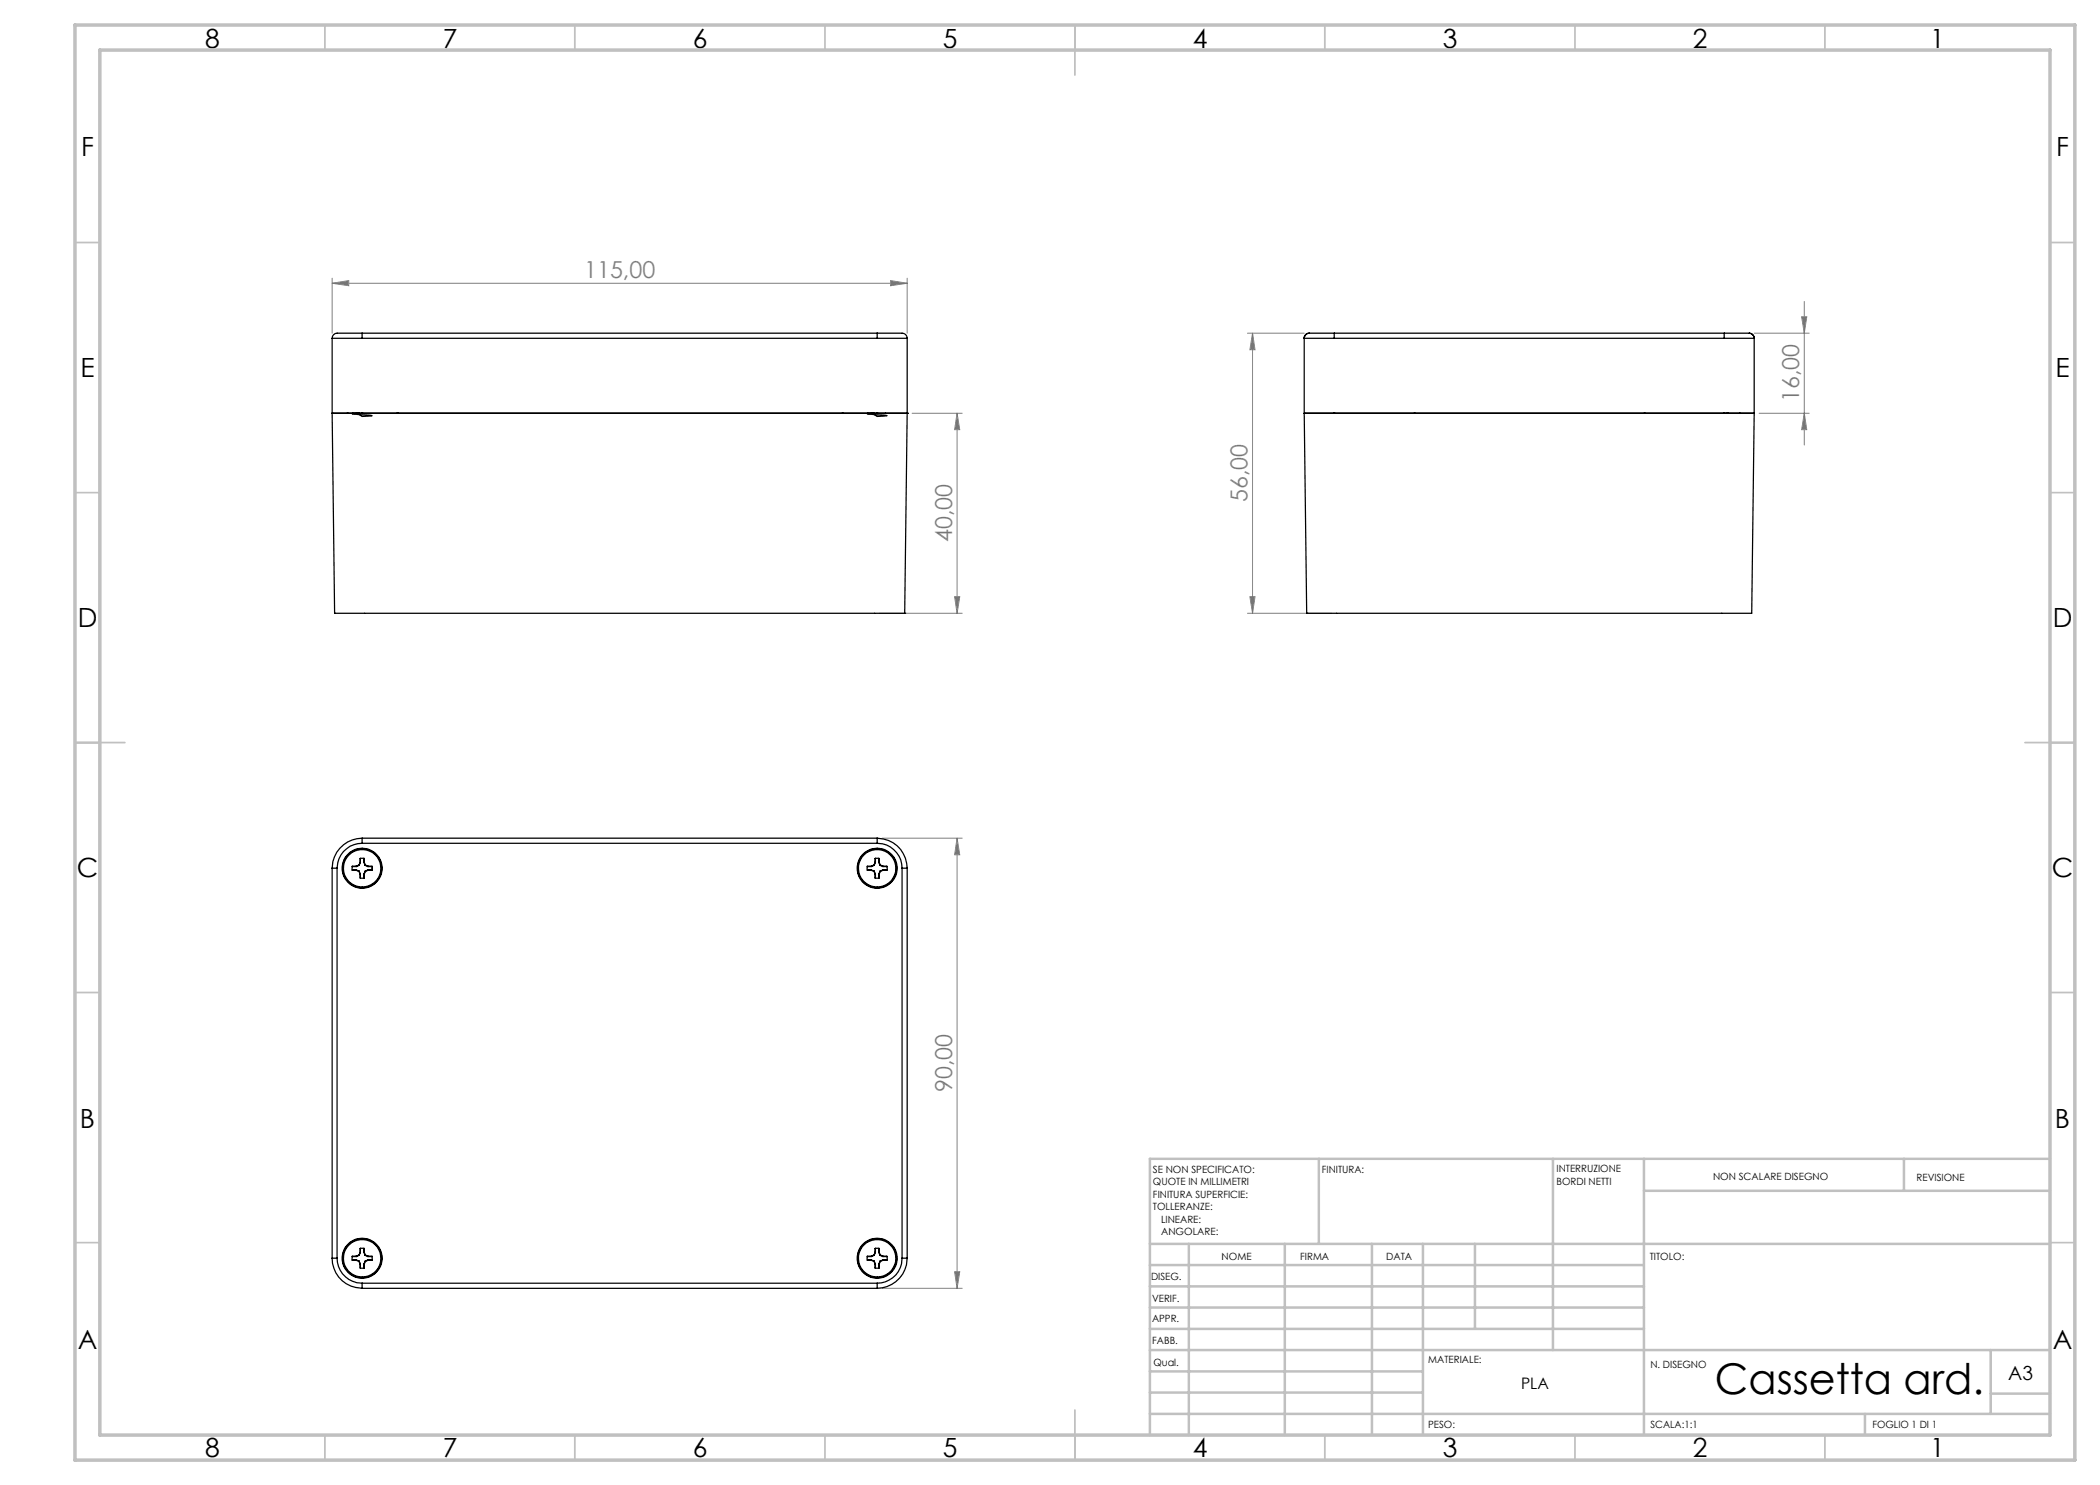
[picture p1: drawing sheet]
<svg xmlns="http://www.w3.org/2000/svg" width="420mm" height="297mm" viewBox="0 0 420 297" stroke-linecap="round" stroke-linejoin="round" font-family="sans-serif">
<g fill="none" stroke="#808080" stroke-width=".2">
<path d="M66.4 56.7l3.3-.6v1zM66.4 55.6v11M66.4 56.7h115M178.1 56.1l3.3 .6-3.3 .4zM181.4 55.6v11M249.5 66.6h11.3M250.5 66.6l.5 3.4h-1zM250.5 66.6v56.1M350.8 66.6h11M360.3 63.4h1.1l-.5 3.2zM360.9 60.3v28.7M182.4 82.7h10"/>
<path d="M191.4 82.7l.5 3.2h-1zM191.4 82.7v40M351.8 82.7h10M360.9 82.7l.5 3.2h-1.1zM190.9 119.3h1l-.5 3.4zM250 119.3h1l-.5 3.4zM175.9 122.7h16.5M249.5 122.7h16.8M176.4 167.6h16M191.4 167.6l.5 3.4h-1zM191.4 167.6v90.1M176.4 257.7h16"/>
<path d="M190.9 254.3h1l-.5 3.4z"/>
</g>
<g fill="none" stroke="#c0c0c0" stroke-width=".35">
<path d="M65 5v5M115 5v5M165 5v5M215 5v10M265 5v5M315 5v5M365 5v5M15 48.5h5M410 48.5h5M15 98.5h5M410 98.5h5M15 148.5h10"/>
<path d="M405 148.5h10M15 198.5h5M410 198.5h5M15 248.5h5M410 248.5h5M65 287v5M115 287v5M165 287v5M215 282v10M265 287v5M315 287v5M365 287v5"/>
</g>
<g fill="none" stroke="#c0c0c0" stroke-width=".5">
<path d="M263.8 231.8v17M310.6 231.8v38.2M328.8 231.8v55.2M328.8 238.2h81.2M380.8 231.8v6.4M410 231.8h-180v55.2M230 248.8h180M230 257.3h98.8M230 253h98.8M237.8 248.8v38.2M257 248.8v38.2M274.4 248.8v38.2"/>
<path d="M284.6 248.8v38.2M295 248.8v17M230 265.8h98.8M230 261.5h98.8M230 278.5h54.6M230 274.3h54.6M230 270h180M398.1 270v12.8M398.1 278.7h11.9M230 282.8h180M373 282.8v4.2"/>
</g>
<path d="M15 5h400v287h-400zM20 10h390v277h-390z" fill="none" stroke="#c0c0c0" stroke-width=".7"/>
<g fill="#808080">
<path d="M360.9 82.7l.5 3.2h-1.1zM360.3 63.4h1.1l-.5 3.2z"/>
<path d="M191.4 167.6l.5 3.4h-1zM190.9 254.3h1l-.5 3.4zM191.4 82.7l.5 3.2h-1zM190.9 119.3h1l-.5 3.4zM250.5 66.6l.5 3.4h-1zM250 119.3h1l-.5 3.4z"/>
<path d="M66.4 56.7l3.3-.6v1zM178.1 56.1l3.3 .6-3.3 .4z"/>
</g>
<g fill="none" stroke="#000" stroke-width=".25">
<path d="M66.4 67.7v15M66.4 67.7h6M72.4 66.6h-3.3a3.2 3.2 0 0 0-2.4 .4l-.3 .7M72.4 66.6v1.1M72.4 67.7h103M72.4 66.6h103M175.4 67.7h6M175.4 66.6v1.1M175.4 66.6h3.1a3.7 3.7 0 0 1 2.7 .4l.2 .7M181.4 67.7v15M260.8 67.7v15M260.8 67.7h6"/>
<path d="M266.8 66.6h-3.3a3.2 3.2 0 0 0-2.4 .4l-.3 .7M266.8 67.7h78M266.8 66.6h78M266.8 66.6v1.1M344.8 66.6h3.1a3.7 3.7 0 0 1 2.7 .4l.2 .7M344.8 67.7h6M344.8 66.6v1.1M350.8 67.7v15M66.4 82.7h.1M66.4 82.7l.5 40M66.4 82.7h115M69.4 82.7h.1"/>
<path d="M70.5 82.6v.1M70.6 82.7h.1M71.9 82.6l-1.5 .2 4 .3-2 .2-.9-.6M72.3 82.7h.3M79.4 82.7h.1M168.4 82.7h.1M173.5 82.6v.1M174.8 82.6l-1.4 .2 4 .3-2 .2-.8-.6M175.3 82.7h.3M177.1 82.6v.1M181.4 82.7l-.5 40M181.4 82.7h.1"/>
<path d="M260.8 82.7l.5 40M260.8 82.7h90M260.8 82.7h.1M266.7 82.7h.3M282.8 82.7h.1M328.8 82.7h.1M344.7 82.7h.3M345.7 82.6l-.4 .1M347.8 82.7h.1M350.8 82.7l-.5 40h-89M66.9 122.7h.1M66.9 122.7h114"/>
<path d="M180.9 122.7h.1M261.3 122.7h.1M66.4 173.6h1M66.4 173.6v78M67.4 173.6v78M70.4 174h.9M70.4 173.3h.9M71.2 173.2h-.8v.3v.6h.8M71.2 174.1l.6 .2M71.2 173.2l.1 .1M71.3 174l-.1 .1M71.3 174l.5 .2"/>
<path d="M71.8 173l-.6 .2M71.8 174.3l.2 .5M71.8 173v.1M71.8 174.2v.1M71.8 174.2l.3 .6M71.8 173.1l-.5 .2M72 171.7h.8v.8M72 174.8l.1 .8h.7v-.8M72 174.8h.1M72 172.5l-.2 .5M72 172.5h.1M72.1 171.7v.8"/>
<path d="M72.1 172.5l-.3 .6M72.4 167.6a6.1 6.1 0 0 0-6 6M72.4 167.6v1.1M72.4 168.7a5 5 0 0 0-5 4.9M72.4 167.6h103M72.4 168.7h103M72.8 171.7v.8M72.8 174.8v.8M72.8 174.8h.1M72.8 172.5l.2 .6M72.8 172.5h.1M72.8 172.5l.3 .5"/>
<path d="M73 174.2l.1 .1M73 174.2l-.2 .6M73 173.1l.6 .2M73.1 174.3l-.3 .5M73.1 173l-.1 .1M73.1 173l.5 .2M73.6 174l-.6 .2M73.6 174v.1M73.6 174h.8M73.6 173.3h.8M73.6 173.2h.8v.3v.6h-.8M73.6 174.1l-.5 .2"/>
<path d="M73.6 173.2v.1M74.4 173.6v.1M173.5 174h.7M173.5 173.3h.7M174.2 173.2h-.7l-.1 .3 .1 .6h.7M174.2 173.2v.1M174.2 174v.1M174.2 174l.6 .2M174.2 174.1l.6 .2M174.8 174.3l.2 .5M174.8 173v.1M174.8 173l-.6 .2"/>
<path d="M174.8 174.2v.1M174.8 174.2l.3 .6M174.8 173.1l-.6 .2M175 172.5v-.8h.1h.7v.8M175 174.8v.8h.1h.7v-.8M175 174.8h.1M175 172.5h.1M175 172.5l-.2 .5M175.1 171.7v.8M175.1 174.8v.8M175.1 172.5l-.3 .6M175.4 167.6v1.1"/>
<path d="M175.4 168.7a5 5 0 0 1 5 4.9M175.4 167.6a6 6 0 0 1 6 6M175.8 171.7v.8M175.8 174.8v.8M175.8 174.8h.1M175.8 172.5h.1M175.8 172.5l.2 .6M175.8 172.5l.3 .5M176 174.2l.1 .1M176 174.2l-.2 .6M176 173.1l.6 .2M176.1 174.3l-.3 .5"/>
<path d="M176.1 173l-.1 .1M176.1 173l.5 .2M176.6 173.2h.8v.4v.5h-.8M176.6 173.2v.1M176.6 174v.1M176.6 174h.8M176.6 173.3h.8M176.6 174l-.6 .2M176.6 174.1l-.5 .2M180.4 173.6v78M180.4 173.6h1M181.4 173.6v78"/>
<path d="M66.4 251.6a6 6 0 0 0 6 6.1M66.4 251.6h1M67.4 251.6a5 5 0 0 0 5 5M70.4 252h.9M70.4 251.3h.9M71.2 251.2h-.8v.3v.6h.8M71.2 252.1l.6 .2M71.2 251.2l.1 .1M71.3 252l-.1 .1M71.3 252l.5 .2M71.8 251l-.6 .2M71.8 252.3l.2 .5"/>
<path d="M71.8 251v.1M71.8 252.2v.1M71.8 252.2l.3 .6M71.8 251.1l-.5 .2M72 249.7h.8v.8M72 252.8l.1 .8h.7v-.8M72 250.5l-.2 .5M72 252.8h.1M72 250.5h.1M72.1 249.7v.8M72.1 250.5l-.3 .6M72.4 256.6v1.1"/>
<path d="M72.4 256.6h103M72.4 257.7h103M72.8 252.8h.1M72.8 250.5h.1M72.8 249.7v.8M72.8 252.8v.8M72.8 250.5l.2 .6M72.8 250.5l.3 .5M73 252.2l.1 .1M73 252.2l-.2 .6M73 251.1l.6 .2M73.1 251l.5 .2"/>
<path d="M73.1 252.3l-.3 .5M73.1 251l-.1 .1M73.6 252l-.6 .2M73.6 252v.1M73.6 252h.8M73.6 251.3h.8M73.6 251.2h.8v.3v.6h-.8M73.6 252.1l-.5 .2M73.6 251.2v.1M173.5 252h.7M173.5 251.3h.7M174.2 251.2h-.7l-.1 .3 .1 .6h.7"/>
<path d="M174.2 251.2v.1M174.2 252v.1M174.2 252l.6 .2M174.2 252.1l.6 .2M174.8 251l-.6 .2M174.8 252.3l.2 .5M174.8 251v.1M174.8 252.2v.1M174.8 252.2l.3 .6M174.8 251.1l-.6 .2M175 250.5v-.8h.1h.7v.8M175 252.8v.8h.1h.7v-.8"/>
<path d="M175 252.8h.1M175 250.5h.1M175 250.5l-.2 .5M175.1 249.7v.8M175.1 252.8v.8M175.1 250.5l-.3 .6M175.4 256.6v1.1M175.8 252.8h.1M175.8 250.5h.1M175.8 249.7v.8M175.8 252.8v.8M175.8 250.5l.2 .6"/>
<path d="M175.8 250.5l.3 .5M176 251.1l.6 .2M176 252.2l-.2 .6M176 252.2l.1 .1M176.1 251l-.1 .1M176.1 251l.5 .2M176.1 252.3l-.3 .5M176.6 251.2h.8v.4v.5h-.8M176.6 252h.8M176.6 251.3h.8M176.6 251.2v.1M176.6 252v.1"/>
<path d="M176.6 252.1l-.5 .2M176.6 252l-.6 .2M180.4 251.6a4.9 4.9 0 0 1-5 5M180.4 251.6h1M181.4 251.6a6.1 6.1 0 0 1-6 6.1"/>
<circle cx="72.4" cy="173.7" r="3.7"/>
<circle cx="72.4" cy="173.7" r="3.9"/>
<circle cx="72.4" cy="173.6" r="4"/>
<circle cx="175.4" cy="173.6" r="3.8"/>
<circle cx="175.4" cy="173.6" r="4"/>
<circle cx="175.4" cy="173.7" r="3.9"/>
<circle cx="72.4" cy="251.6" r="4"/>
<circle cx="72.4" cy="251.7" r="3.7"/>
<circle cx="72.4" cy="251.6" r="3.9"/>
<circle cx="175.4" cy="251.6" r="3.8"/>
<circle cx="175.4" cy="251.6" r="3.9"/>
<circle cx="175.4" cy="251.6" r="4"/>
</g>
<text font-size="8.5" x="343" y="278.7">Cassetta ard.</text>
<g font-size="5.3">
<text x="41" y="9.5">8</text>
<text x="88.5" y="9.5">7</text>
<text x="138.5" y="9.5">6</text>
<text x="188.5" y="9.5">5</text>
<text x="238.5" y="9.5">4</text>
<text x="288.5" y="9.5">3</text>
<text x="338.5" y="9.5">2</text>
<text x="386" y="9.5">1</text>
<text x="16.2" y="31.2">F</text>
<text x="411.2" y="31.2">F</text>
<text x="16.1" y="75.5">E</text>
<text x="411.1" y="75.5">E</text>
<text x="15.5" y="125.5">D</text>
<text x="410.5" y="125.5">D</text>
<text x="15.4" y="175.5">C</text>
<text x="410.4" y="175.5">C</text>
<text x="16" y="225.5">B</text>
<text x="411" y="225.5">B</text>
<text x="15.5" y="269.7">A</text>
<text x="410.5" y="269.7">A</text>
<text x="41" y="291.5">8</text>
<text x="88.5" y="291.5">7</text>
<text x="138.5" y="291.5">6</text>
<text x="188.5" y="291.5">5</text>
<text x="238.5" y="291.5">4</text>
<text x="288.5" y="291.5">3</text>
<text x="338.5" y="291.5">2</text>
<text x="386" y="291.5">1</text>
</g>
<g font-size="4.7" fill="#808080">
<text x="116.8" y="55.6">115,00</text>
<text x="359.8" y="80.4" transform="rotate(-90 359.8 80.4)">16,00</text>
<text x="249.5" y="100.4" transform="rotate(-90 249.5 100.4)">56,00</text>
<text x="190.4" y="108.4" transform="rotate(-90 190.4 108.4)">40,00</text>
<text x="190.4" y="218.4" transform="rotate(-90 190.4 218.4)">90,00</text>
</g>
<text font-size="3.9" x="401.6" y="276">A3</text>
<text font-size="3.2" x="304.2" y="277.9">PLA</text>
<g font-size="2">
<text x="230.6" y="234.6">SE NON SPECIFICATO:</text>
<text x="230.6" y="237.1">QUOTE IN MILLIMETRI</text>
<text x="230.6" y="239.6">FINITURA SUPERFICIE:</text>
<text x="264.4" y="234.6">FINITURA:</text>
<text x="311.3" y="234.5">INTERRUZIONE</text>
<text x="311.3" y="237">BORDI NETTI</text>
<text x="342.6" y="236">NON SCALARE DISEGNO</text>
<text x="383.3" y="236.2">REVISIONE</text>
<text x="230.6" y="242.1">TOLLERANZE:</text>
<text x="232.2" y="244.6">LINEARE:</text>
<text x="232.2" y="247.1">ANGOLARE:</text>
<text x="244.3" y="252">NOME</text>
<text x="260" y="251.9">FIRMA</text>
<text x="277.2" y="251.9">DATA</text>
<text x="330" y="251.9">TITOLO:</text>
<text x="230.2" y="256.1">DISEG.</text>
<text x="230.4" y="260.3">VERIF.</text>
<text x="230.4" y="264.4">APPR.</text>
<text x="230.5" y="268.8">FABB.</text>
<text x="230.7" y="273.1">Qual.</text>
<text x="285.7" y="272.5">MATERIALE:</text>
<text x="330.1" y="273.6">N. DISEGNO</text>
<text x="285.6" y="285.5">PESO:</text>
<text x="330.1" y="285.6">SCALA:1:1</text>
<text x="374.5" y="285.6">FOGLIO 1 DI 1</text>
</g>
</svg>
